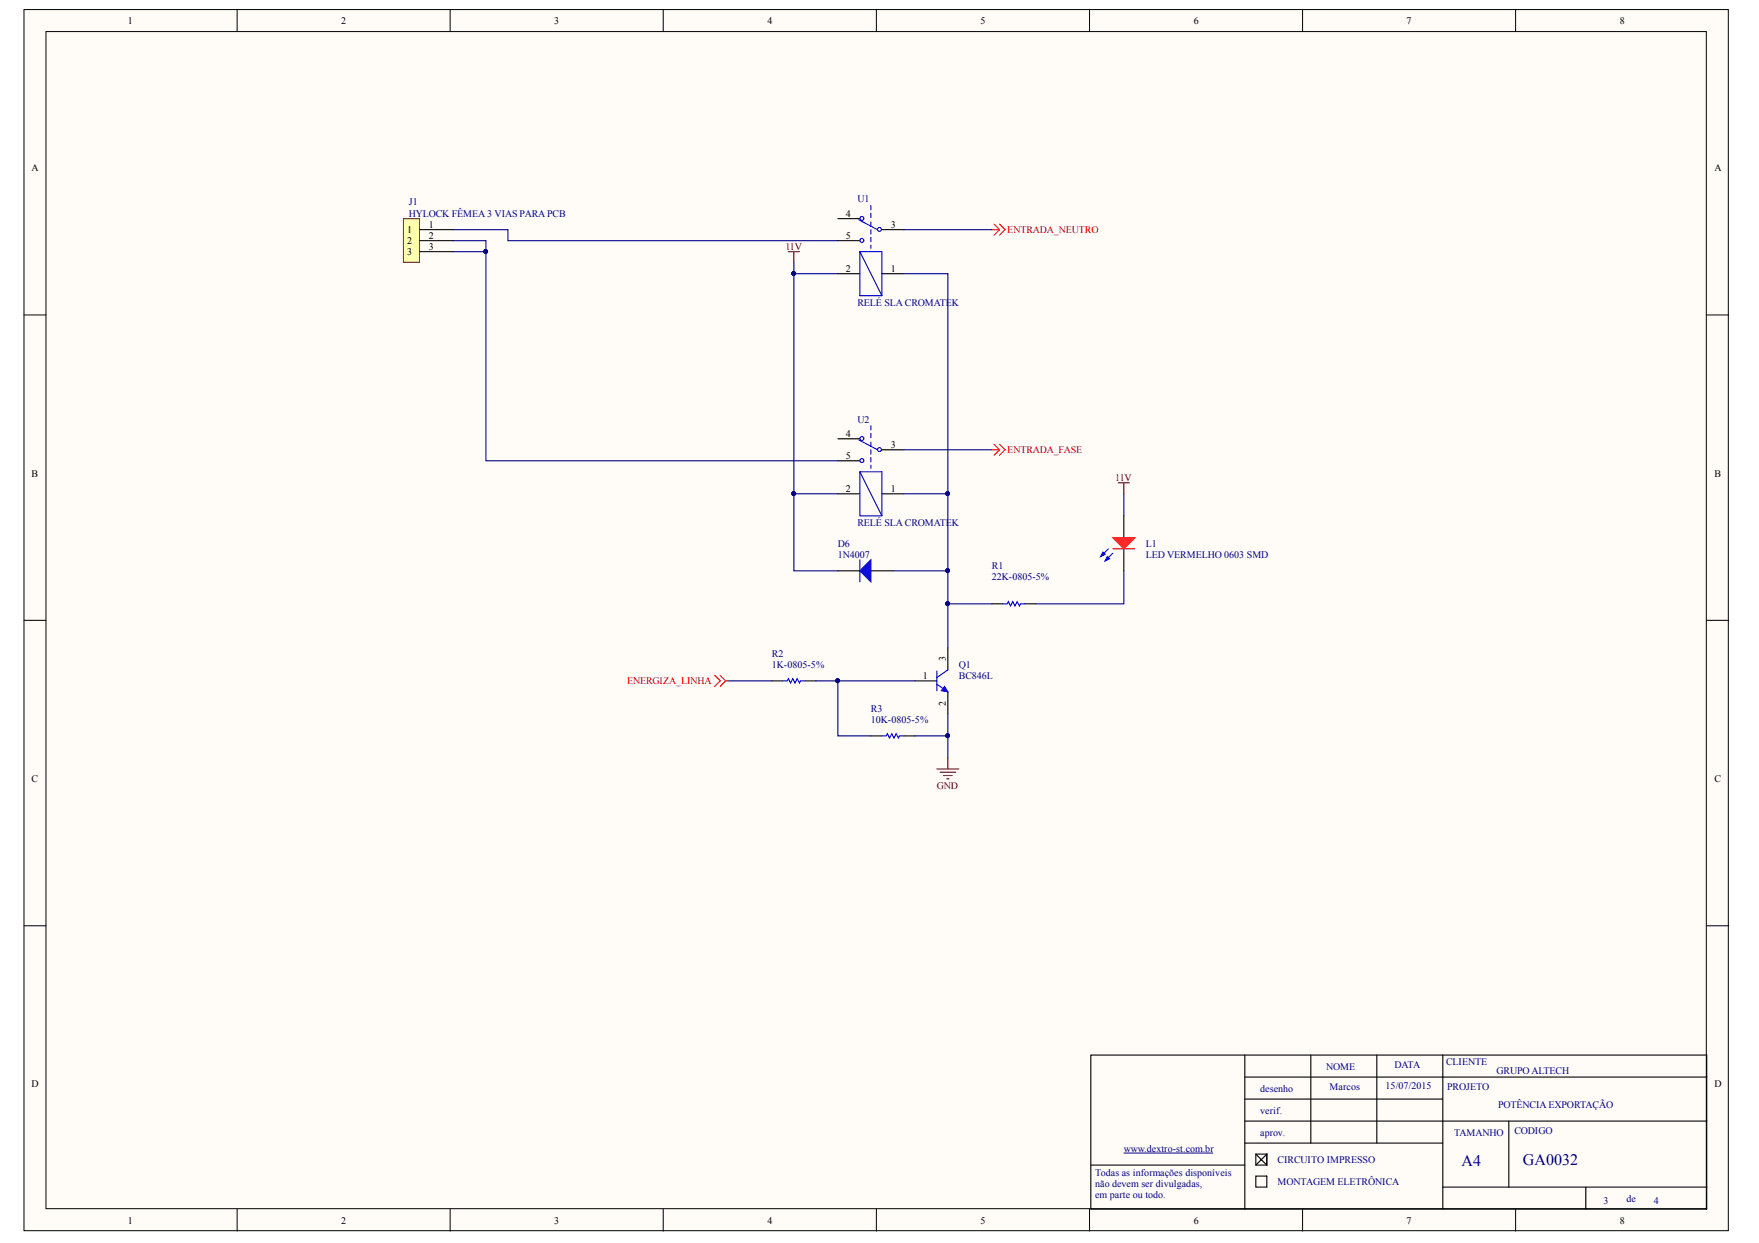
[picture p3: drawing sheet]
<svg xmlns="http://www.w3.org/2000/svg" width="297mm" height="210mm" viewBox="0 0 297 210" stroke-linecap="round" stroke-linejoin="round" font-family="sans-serif">
<g fill="#fffcf8" stroke="#000" stroke-width=".17">
<path d="M4.1 1.6h287.8v206.2h-287.8z"/>
<path d="M7.8 5.3h280.3v198.8h-280.3z"/>
</g>
<g fill="none" stroke="#000" stroke-width=".17">
<path d="M40 1.6v3.7M76 1.6v3.7M112 1.6v3.7M148 1.6v3.7M184 1.6v3.7M220 1.6v3.7M255.9 1.6v3.7M4.1 53.2h3.7M288.2 53.2h3.7M4.1 104.8h3.7M288.2 104.8h3.7M4.1 156.3h3.7"/>
<path d="M288.2 156.3h3.7M40 204.2v3.7M76 204.2v3.7M112 204.2v3.7M148 204.2v3.7M184 204.2v3.7M220 204.2v3.7M255.9 204.2v3.7"/>
</g>
<g fill="none" stroke="#000" stroke-width=".19">
<path d="M184.2 178.2h104v26h-104zM210.2 178.2v26M221.4 178.2v14.8M232.5 178.2v14.8M243.6 178.2v26M184.2 196.7h26M210.2 181.9h78M210.2 185.6h33.4M210.2 189.3h78M210.2 193h33.4M212.1 194.9h1.8v1.8h-1.8zM212.1 198.6h1.8v1.9h-1.8z"/>
<path d="M254.8 189.3v11.2M243.6 200.5h44.6M267.8 200.5v3.7"/>
</g>
<path d="M189.8 194.7h15" fill="none" stroke="#000080" stroke-width=".17"/>
<path d="M167.5 38.8h1.3M167.9 37.9l.9 .9M168.8 38.8l-.9 .9M168.8 37.9l.9 .9-.9 .9M167.5 76h1.3M167.9 75l.9 1M168.8 76l-.9 .9M168.8 75l.9 1-.9 .9" fill="none" stroke="#f00" stroke-width=".19"/>
<path d="M68.1 36.9h2.7v7.4h-2.7z" fill="#ffffb0" stroke="#800000" stroke-width=".17"/>
<g fill="none" stroke="#000" stroke-width=".19">
<path d="M70.9 38.8h5.6M141.5 36.9h3.7M148.9 38.8h3.7M70.9 40.6h5.6M70.9 42.5h5.6M141.5 40.6h3.7M141.5 46.2h3.7M148.9 46.2h3.7M141.5 74.1h3.7M141.5 77.8h3.7M148.9 76h3.7M141.5 83.4h3.7"/>
<path d="M141.5 96.4h3.7M147.1 96.4h3.7M148.9 83.4h3.7M189.8 87.1v3.7M189.8 92.7v3.7M130.3 115h1.9M135.9 115h1.9M154.5 115h3.7M160.1 109.4v3.7M160.1 116.8v3.8M167.5 102h1.9M173.1 102h1.8"/>
<path d="M147.1 124.3h1.8M152.6 124.3h1.9M212.1 194.9l1.8 1.8v-1.8l-1.8 1.8"/>
</g>
<g fill="none" stroke="#00f" stroke-width=".19">
<path d="M145 37.1l3.2 1.7M147.1 34.7v.7M147.1 36v.7M147.1 37.5v.7M147.1 38.8v.7M145.2 42.5h3.7v7.4h-3.7zM147.1 40.1v.7M147.1 41.4v.5M145 74.3l3.2 1.7M145.2 79.7h3.7v7.4h-3.7zM147.1 71.9v.7M147.1 73.2v.7"/>
<path d="M147.1 74.7v.7M147.1 76v.7M147.1 77.3v.7M147.1 78.6v.5M145.2 94.5v3.8M187.2 92.7l-1.3 1.3M187.9 93.4l-1.3 1.3M132.2 115h.7l.2-.4 .4 .8 .4-.8 .3 .8 .4-.8 .4 .8 .2-.4h.7M158.2 115.5l1.9 1.3M158.2 113.3v3.4M160.1 113.1l-1.9 1.3M169.4 102h.7l.2-.4 .4 .7 .3-.7 .4 .7 .4-.7 .3 .7 .2-.3h.8"/>
<path d="M148.9 124.3h.8l.1-.4 .4 .7 .4-.7 .4 .7 .3-.7 .4 .7 .2-.3h.7"/>
<circle cx="145.5" cy="36.9" r=".33"/>
<circle cx="148.5" cy="38.7" r=".33"/>
<circle cx="145.5" cy="40.6" r=".33"/>
<circle cx="145.5" cy="74.1" r=".33"/>
<circle cx="145.5" cy="77.8" r=".33"/>
<circle cx="148.5" cy="75.9" r=".33"/>
</g>
<path d="M145.2 42.5l3.7 7.4M145.2 79.7l3.7 7.4" fill="none" stroke="#0000b4" stroke-width=".19"/>
<g fill="none" stroke="#000080" stroke-width=".19">
<path d="M76.5 38.8h9.3v1.8h55.7M152.6 38.8h14.9M76.5 42.5h5.6v35.3h59.4M76.5 40.6h5.6v1.9M134.1 44.4v1.8M141.5 46.2h-7.4v37.2h7.4M152.6 46.2h7.5v37.2h-7.5M152.6 76h14.9M134.1 83.4v13h7.4M150.8 96.4h9.3M160.1 83.4v26M189.8 96.4v5.6h-14.9"/>
<path d="M189.8 83.4v3.7M122.9 115h7.4M137.8 115h3.7M154.5 115h-13v9.3h5.6M160.1 102h7.4M154.5 124.3h5.6M160.1 120.6v7.4"/>
</g>
<g fill="#000080" stroke="#000080" stroke-width=".17">
<circle cx="134" cy="46.2" r=".33"/>
<circle cx="134" cy="83.3" r=".33"/>
<circle cx="160" cy="83.3" r=".33"/>
<circle cx="160" cy="124.2" r=".33"/>
<circle cx="141.4" cy="114.9" r=".33"/>
<circle cx="160" cy="101.9" r=".33"/>
<circle cx="160" cy="96.4" r=".33"/>
<circle cx="82" cy="42.5" r=".33"/>
</g>
<path d="M133.1 42.5h1.9M134.1 42.5v1.9M188.9 81.5h1.8M189.8 81.5v1.9M158.2 129.8h3.7M158.8 130.4h2.6M159.3 131h1.5M159.9 131.5h.3M160.1 128v1.8" fill="none" stroke="#800000" stroke-width=".19"/>
<path d="M159.5 115.9l.6 .9-1.2-.1z" fill="#00f" stroke="#00f" stroke-width=".17"/>
<path d="M187.9 92.7h3.7M120.7 114l.9 1-.9 .9M121.6 114l.9 1M122.5 115l-.9 .9M122.5 115h.4" fill="none" stroke="#f00" stroke-width=".19"/>
<path d="M187.9 90.8h3.7l-1.8 1.9z" fill="#f00" stroke="#f00" stroke-width=".19"/>
<g fill="#00f" stroke="#00f" stroke-width=".19">
<path d="M187 94l.4 .4-.8 .3z"/>
<path d="M186.3 93.2l.3 .4-.7 .4z"/>
<path d="M147.1 94.5v3.8l-1.9-1.9z"/>
</g>
<g font-size="2.7" fill="#000080">
<text x="246.8" y="196.9">A4</text>
<text x="257.2" y="196.8">GA0032</text>
</g>
<g font-size="1.7">
<text x="21.6" y="4">1</text>
<text x="57.6" y="4">2</text>
<text x="93.6" y="4">3</text>
<text x="129.6" y="4">4</text>
<text x="165.5" y="4">5</text>
<text x="201.6" y="4">6</text>
<text x="237.5" y="4">7</text>
<text x="273.6" y="4">8</text>
<text x="5.3" y="28.9">A</text>
<text x="289.5" y="28.9">A</text>
<text x="68.8" y="39.3">1</text>
<text x="68.8" y="41.2">2</text>
<text x="72.4" y="38.4">1</text>
<text x="72.4" y="40.3">2</text>
<text x="142.9" y="36.6">4</text>
<text x="142.9" y="40.3">5</text>
<text x="150.4" y="38.4">3</text>
<text x="68.8" y="43.1">3</text>
<text x="72.4" y="42.1">3</text>
<text x="142.9" y="45.8">2</text>
<text x="150.4" y="45.8">1</text>
<text x="142.9" y="73.7">4</text>
<text x="142.9" y="77.4">5</text>
<text x="150.4" y="75.6">3</text>
<text x="5.3" y="80.5">B</text>
<text x="142.9" y="83">2</text>
<text x="150.4" y="83">1</text>
<text x="289.5" y="80.5">B</text>
<text x="159.7" y="111.6" transform="rotate(-90 159.7 111.6)">3</text>
<text x="155.8" y="114.6">1</text>
<text x="159.7" y="119.1" transform="rotate(-90 159.7 119.1)">2</text>
<text x="5.3" y="132.1">C</text>
<text x="289.5" y="132.1">C</text>
<text x="5.3" y="183.6">D</text>
<text x="289.5" y="183.6">D</text>
<text x="21.6" y="206.6">1</text>
<text x="57.6" y="206.6">2</text>
<text x="93.6" y="206.6">3</text>
<text x="129.6" y="206.6">4</text>
<text x="165.5" y="206.6">5</text>
<text x="201.6" y="206.6">6</text>
<text x="237.5" y="206.6">7</text>
<text x="273.6" y="206.6">8</text>
</g>
<g font-size="1.7" fill="#000080">
<text x="69" y="34.7">J1</text>
<text x="144.8" y="34.1">U1</text>
<text x="69" y="36.6">HYLOCK FÊMEA 3 VIAS PARA PCB</text>
<text x="144.8" y="51.6">RELÉ SLACROMATEK</text>
<text x="144.8" y="71.4">U2</text>
<text x="144.8" y="88.7">RELÉ SLACROMATEK</text>
<text x="141.5" y="92.3">D6</text>
<text x="141.5" y="94.2">1N4007</text>
<text x="193.5" y="92.3">L1</text>
<text x="193.5" y="94.2">LED VERMELHO 0603 SMD</text>
<text x="167.5" y="96">R1</text>
<text x="167.5" y="97.9">22K-0805-5%</text>
<text x="130.4" y="110.9">R2</text>
<text x="130.4" y="112.7">1K-0805-5%</text>
<text x="161.9" y="112.7">Q1</text>
<text x="161.9" y="114.6">BC846L</text>
<text x="147.1" y="120.2">R3</text>
<text x="147.1" y="122">10K-0805-5%</text>
<text x="244.2" y="179.9">CLIENTE</text>
<text x="212.8" y="184.3">desenho</text>
<text x="223.9" y="180.6">NOME</text>
<text x="224.5" y="184.1">Marcos</text>
<text x="234" y="183.9">15/07/2015</text>
<text x="235.5" y="180.4">DATA</text>
<text x="244.4" y="184.1">PROJETO</text>
<text x="252.7" y="181.3">GRUPO ALTECH</text>
<text x="212.8" y="188.1">verif.</text>
<text x="212.8" y="191.8">aprov.</text>
<text x="245.5" y="191.8">TAMANHO</text>
<text x="253" y="187.1">POTÊNCIA EXPORTAÇÃO</text>
<text x="255.8" y="191.5">CODIGO</text>
<text x="189.8" y="194.6">www.dextro-st.com.br</text>
<text x="215.8" y="196.4">CIRCUITO IMPRESSO</text>
<text x="185" y="198.6">Todas as informações disponíveis</text>
<text x="185" y="200.5">não devem ser divulgadas,</text>
<text x="185" y="202.3">em parte ou todo.</text>
<text x="215.8" y="200.1">MONTAGEM ELETRÔNICA</text>
<text x="270.8" y="203.3">3</text>
<text x="274.7" y="202.9">de</text>
<text x="279.3" y="203.3">4</text>
</g>
<g font-size="1.7" fill="#f00">
<text x="170.1" y="39.3">ENTRADA_NEUTRO</text>
<text x="170.1" y="76.5">ENTRADA_FASE</text>
<text x="105.9" y="115.5">ENERGIZA_LINHA</text>
</g>
<g font-size="1.7" fill="#800000">
<text x="132.6" y="42.1">11V</text>
<text x="188.3" y="81.1">11V</text>
<text x="158.2" y="133.2">GND</text>
</g>
</svg>
